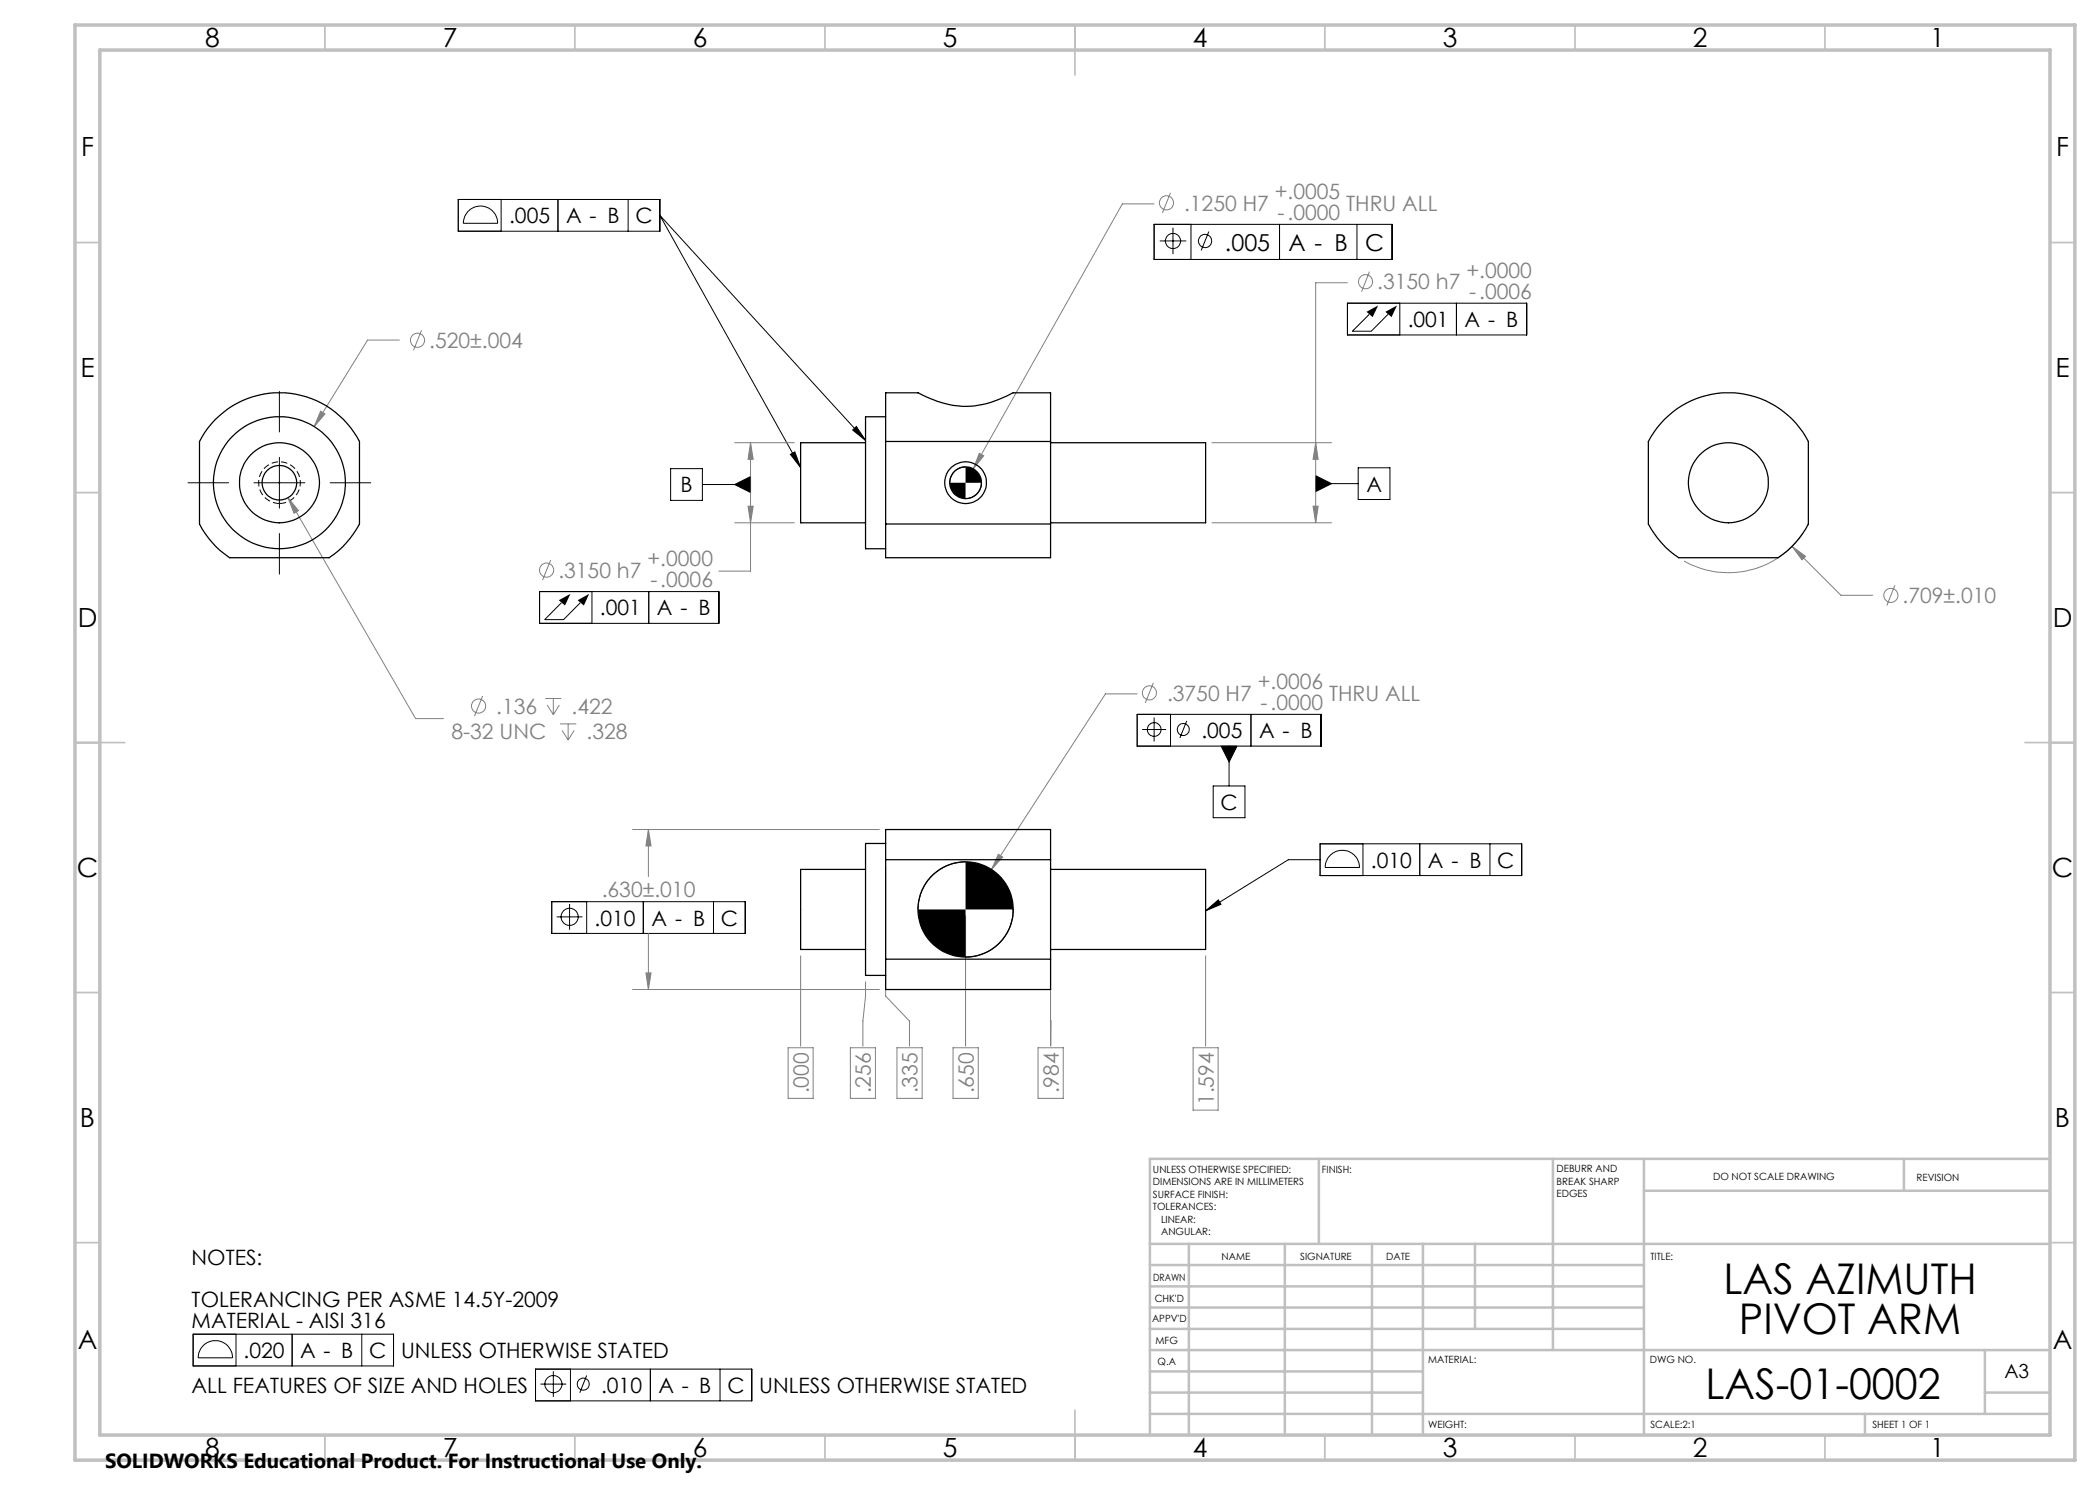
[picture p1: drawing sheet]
<svg xmlns="http://www.w3.org/2000/svg" width="420mm" height="297mm" viewBox="0 0 420 297" stroke-linecap="round" stroke-linejoin="round" font-family="sans-serif">
<g fill="none" stroke="#808080" stroke-width=".2">
<path d="M234.1 38.6l-1.6 4M230.8 40.8h-6.3l-29.8 53M269.5 56.5h-6.4v48.1M273.9 54.3l-1.6 4M79.9 68h-6.4l-10.7 17.3M84.3 66l-1.6 4.1M57.6 99.6l25.5 44.1h5.6M57.6 99.6l2.1 2.5-.9 .6zM64.1 82.2l.9 .6-2.2 2.5zM146.9 88.5h12M150.1 88.5v25.7h-6.3M150.1 88.5l.5 3.4h-1z"/>
<path d="M195.9 90.7l.8 .5-2 2.6zM242.4 88.5h23.9M263.1 88.5l.5 3.4h-1zM110.1 112l-1.6 4M146.9 104.6h12M149.6 101.2h1l-.5 3.4zM242.4 104.6h23.9M262.6 101.2h1l-.5 3.4zM358.4 109.3l9.8 9.8h6.3M358.4 109.3l2.7 2-.7 .7zM360.4 106.9a18.1 18.1 0 0 1-23.6 5.3M379 117l-1.6 4.1"/>
<path d="M96.5 139.2l-1.6 4M109 139.7h3.3M110.7 139.7v3.2M227.4 138.8h-6.3l-22.8 35.1M230.7 136.6l-1.6 4M109.4 141l1.3 1.9M111.9 141l-1.2 1.9M112 144.8h3.3M112.4 146.1l1.2 1.9M113.6 144.8v3.2M114.8 146.1l-1.2 1.9M126.5 165.9h49.4"/>
<path d="M129.7 165.9v9.4M129.7 165.9l.5 3.3h-1zM177.1 173.2v26l4.8 5v5M199.7 170.8l.8 .6-2.2 2.5zM210.1 173.2v36M126.5 197.9h49.4M129.2 194.6h1l-.5 3.3zM129.7 186.7v11.2M160.1 191.2v18M173.1 196.4v2.8l-.5 5v5M193.1 183.2v26M241.1 191.2v18"/>
<path d="M157.6 209.5h5v10.2h-5zM170.1 209.5h5v10.2h-5zM179.4 209.5h5v10.2h-5zM190.6 209.5h5.1v10.2h-5.1zM207.6 209.5h5.1v10.2h-5.1zM238.6 209.5h5v12.5h-5z"/>
<circle cx="233.3" cy="40.6" r="1.41"/>
<circle cx="273.1" cy="56.3" r="1.41"/>
<circle cx="83.5" cy="68.1" r="1.41"/>
<circle cx="109.3" cy="114" r="1.41"/>
<circle cx="378.2" cy="119.1" r="1.41"/>
<circle cx="229.9" cy="138.6" r="1.4"/>
<circle cx="95.7" cy="141.2" r="1.41"/>
</g>
<g fill="none" stroke="#000" stroke-width=".2">
<path d="M91.7 39.9h40.3v6.3h-40.3zM100.2 39.9v6.3M111.6 39.9v6.3M125.6 39.9v6.3M93.6 42.3a3.4 3.4 0 0 1 3.8-.8 3.4 3.4 0 0 1 2.1 3.2h-6.8a3.4 3.4 0 0 1 .9-2.4zM230.8 44.9h47.6v7h-47.6zM232 48.2h5.2M234.6 45.5v5.3M238.2 44.9v7M241.8 46.3l-1.6 3.8M255.9 44.9v7M271.4 44.9v7"/>
<path d="M55.9 78.3v8.1M269.5 60.6h35.8v6.4h-35.8zM273.9 62.9l-3.4 3.3h3.7l3.4-3.3M280 60.6v6.4M291.3 60.6v6.4M37.6 96.6h8.1M50.8 96.6h10.2M55.9 91.5v10.1M66 96.6h8.2M134.1 93.7h6.4v6.4h-6.4zM140.5 96.9h9.6M146.9 96.9l3.2-1.6v3.2z"/>
<path d="M158.1 90.9l.9-.5 1.1 3.1zM170.5 86l.8-.7 1.8 2.8zM173.1 88.1l-41.1-45 28.1 50.4M193.1 93.4a3.2 3.2 0 0 0-3.2 3.2M196.3 96.6a3.1 3.1 0 0 1-3.2 3.1M263.1 96.7h8.5M263.1 95.1l3.2 1.6-3.2 1.6zM271.6 93.6h6.4v6.3h-6.4zM55.9 106.7v8.1M107.9 118.3h35.9v6.4h-35.9zM118.4 118.3v6.4M129.8 118.3v6.4"/>
<path d="M112.3 120.5l-3.4 3.4h3.8l3.4-3.4M227.4 142.9h36.8v6.3h-36.8zM228.4 145.9h4.8M230.8 143.5v4.8M234.1 142.9v6.3M237.3 144.2l-1.3 3.4M242.6 157.2h6.4v6.3h-6.4zM244.2 149.2h3.2l-1.6 3.2zM245.8 149.2v8M250.2 142.9v6.3M193.1 172.4a9.5 9.5 0 0 0-9.5 9.5M264 168.8h40.3v6.3h-40.3z"/>
<path d="M264 171.9h-6.3l-16.6 10.3M266.2 170.9a3.4 3.4 0 0 1 3.7-.6 3.4 3.4 0 0 1 2 3.2h-6.9a3.6 3.6 0 0 1 1.2-2.6zM272.6 168.8v6.3M284 168.8v6.3M298 168.8v6.3M110.3 180.3h38.7v6.4h-38.7zM111.3 183.4h5.2M113.9 180.8v5.1M117.3 180.3v6.4M128.7 180.3v6.4M142.7 180.3v6.4M202.6 181.9a9.5 9.5 0 0 1-9.5 9.5"/>
<path d="M241.1 182.2l2.6-2.2 .5 .9zM38.6 266.8h40.1v6.4h-40.1zM40.6 269.2a3.4 3.4 0 0 1 3.8-.8 3.4 3.4 0 0 1 2.1 3.2h-6.8a3.4 3.4 0 0 1 .9-2.4zM47.2 266.8v6.4M58.4 266.8v6.4M72.4 266.8v6.4M107.1 273.8h43.3v6.4h-43.3zM108.1 276.8h5.1M110.7 274.2v5.2M114.1 273.8v6.4M117.3 275.1l-1.3 3.4M130.1 273.8v6.4"/>
<path d="M144 273.8v6.4"/>
<circle cx="234.6" cy="48.2" r="1.52"/>
<circle cx="241" cy="48.2" r="1.32"/>
<circle cx="230.8" cy="145.9" r="1.38"/>
<circle cx="236.6" cy="145.9" r="1.2"/>
<circle cx="113.9" cy="183.4" r="1.71"/>
<circle cx="110.7" cy="276.8" r="1.71"/>
<circle cx="116.7" cy="276.8" r="1.2"/>
</g>
<g fill="#000">
<path d="M273.3 62.4l1.2 1 1.1-2.3zM277.1 62.4l1.2 1 1.1-2.3z"/>
<path d="M170.5 86l.8-.7 1.8 2.8zM158.1 90.9l.9-.5 1.1 3.1zM263.1 95.1v3.2l3.2-1.6zM146.9 96.9l3.2-1.6v3.2zM189.9 96.6a3.2 3.2 0 0 0 3.2 3.1v-3.1zM193.1 93.4v3.2h3.2a3.1 3.1 0 0 0-3.2-3.2zM241.1 182.2l2.6-2.2 .5 .9zM244.2 149.2l1.6 3.2 1.6-3.2zM183.6 181.9a9.5 9.5 0 0 0 9.5 9.5v-9.5zM193.1 172.4v9.5h9.5a9.5 9.5 0 0 0-9.5-9.5z"/>
<path d="M111.8 120l1.2 1.1 1.1-2.3zM115.5 120l1.3 1.1 1-2.3z"/>
</g>
<path d="M55.9 100.7a4.2 4.2 0 0 1-3.7-6.2 4.2 4.2 0 0 1 7.2-.2 4.2 4.2 0 0 1-3.2 6.4h-.3" fill="none" stroke="#000" stroke-width=".2" stroke-dasharray="1.3 .6" stroke-dashoffset="-.1" stroke-linecap="butt"/>
<g fill="none" stroke="#c0c0c0" stroke-width=".35">
<path d="M65 5v5M115 5v5M165 5v5M215 5v10M265 5v5M315 5v5M365 5v5M15 48.5h5M410 48.5h5M15 98.5h5M410 98.5h5M15 148.5h10"/>
<path d="M405 148.5h10M15 198.5h5M410 198.5h5M15 248.5h5M410 248.5h5M65 287v5M115 287v5M165 287v5M215 282v10M265 287v5M315 287v5M365 287v5"/>
</g>
<g fill="none" stroke="#c0c0c0" stroke-width=".5">
<path d="M263.8 231.8v17M310.6 231.8v38.2M328.8 231.8v55.2M328.8 238.2h81.2M380.8 231.8v6.4M410 231.8h-180v55.2M230 248.8h180M230 257.3h98.8M230 253h98.8M237.8 248.8v38.2M257 248.8v38.2M274.4 248.8v38.2"/>
<path d="M284.6 248.8v38.2M295 248.8v17M230 265.8h98.8M230 261.5h98.8M230 278.5h54.6M230 274.3h54.6M230 270h180M397 278.5h13M397 270v12.8M230 282.8h180M373 282.8v4.2"/>
</g>
<path d="M15 5h400v287h-400zM20 10h390v277h-390z" fill="none" stroke="#c0c0c0" stroke-width=".7"/>
<path d="M262.6 101.2h1l-.5 3.4zM263.1 88.5l.5 3.4h-1zM195.9 90.7l-1.2 3.1 2-2.6zM149.6 101.2h1l-.5 3.4zM150.1 88.5l.5 3.4h-1zM199.7 170.8l-1.4 3.1 2.2-2.5zM129.7 165.9l.5 3.3h-1zM129.2 194.6h1l-.5 3.3zM358.4 109.3l2 2.7 .7-.7zM57.6 99.6l1.2 3.1 .9-.6zM64.1 82.2l-1.3 3.1 2.2-2.5z" fill="#808080"/>
<g fill="none" stroke="#000" stroke-width=".25">
<path d="M43.1 83.9a18 18 0 0 1 28.8 4.4v16.5a18.6 18.6 0 0 1-6.1 6.7h-19.9a18 18 0 0 1-6-6.7v-16.5l1.7-2.8zM55.8 96.5h.1M173.1 88.5h-13v16.1h13M177.1 88.3v-9.7h6.5a22.7 22.7 0 0 0 9.8 2.7 22.1 22.1 0 0 0 9.2-2.7h7.5v9.7M177.1 83.4h-4v26.3h4M177.1 88.3h33M177.1 88.3v16.5M210.1 88.5h31v16.1h-31M210.1 88.3v16.5M332.9 83.9a18 18 0 0 1 28.8 4.4v16.5a18 18 0 0 1-6.1 6.7h-19.9a18.6 18.6 0 0 1-6-6.7v-16.5l1.7-2.8zM177.1 104.8v6.7h33v-6.7M177.1 104.8h33"/>
<path d="M173.1 173.9h-13v16h13M177.1 171.9v-6h33v6M177.1 168.7h-4v26.4h4M177.1 171.9v19.9M177.1 171.9h33M210.1 173.9h31v16h-31M210.1 171.9v19.9M177.1 191.8v6.1h33v-6.1M177.1 191.8h33"/>
<circle cx="55.9" cy="96.5" r="3.5"/>
<circle cx="55.9" cy="96.5" r="13.2"/>
<circle cx="55.9" cy="96.6" r="8"/>
<circle cx="193.1" cy="96.5" r="4.2"/>
<circle cx="193.1" cy="96.6" r="3.2"/>
<circle cx="345.7" cy="96.6" r="8"/>
<circle cx="193.1" cy="181.9" r="9.5"/>
</g>
<g font-size="8.5">
<text x="344.7" y="258.8">LAS AZIMUTH</text>
<text x="347.8" y="266.9">PIVOT ARM</text>
<text x="341.1" y="279.7">LAS-01-0002</text>
</g>
<g font-size="5.3">
<text x="41" y="9.5">8</text>
<text x="88.5" y="9.5">7</text>
<text x="138.5" y="9.5">6</text>
<text x="188.5" y="9.5">5</text>
<text x="238.5" y="9.5">4</text>
<text x="288.5" y="9.5">3</text>
<text x="338.5" y="9.5">2</text>
<text x="386" y="9.5">1</text>
<text x="16.2" y="31.2">F</text>
<text x="411.2" y="31.2">F</text>
<text x="16.1" y="75.5">E</text>
<text x="411.1" y="75.5">E</text>
<text x="15.5" y="125.5">D</text>
<text x="410.5" y="125.5">D</text>
<text x="15.4" y="175.5">C</text>
<text x="410.4" y="175.5">C</text>
<text x="16" y="225.5">B</text>
<text x="411" y="225.5">B</text>
<text x="15.5" y="269.7">A</text>
<text x="410.5" y="269.7">A</text>
<text x="41" y="291.5">8</text>
<text x="88.5" y="291.5">7</text>
<text x="138.5" y="291.5">6</text>
<text x="188.5" y="291.5">5</text>
<text x="238.5" y="291.5">4</text>
<text x="288.5" y="291.5">3</text>
<text x="338.5" y="291.5">2</text>
<text x="386" y="291.5">1</text>
</g>
<g font-size="4.7">
<text x="245" y="50.1">.005</text>
<text x="257.7" y="50.1">A - B</text>
<text x="273" y="50.1">C</text>
</g>
<g font-size="4.2" fill="#808080">
<text x="255" y="39.8">+.0005</text>
<text x="236.8" y="42.1">.1250 H7</text>
<text x="255.5" y="43.9">-.0000</text>
<text x="269.2" y="42.1">THRU ALL</text>
<text x="275.5" y="57.9">.3150 h7</text>
<text x="293.3" y="55.6">+.0000</text>
<text x="293.9" y="59.7">-.0006</text>
<text x="85.8" y="69.6">.520±.004</text>
<text x="129.5" y="113.3">+.0000</text>
<text x="111.7" y="115.6">.3150 h7</text>
<text x="130.1" y="117.4">-.0006</text>
<text x="380.5" y="120.6">.709±.010</text>
<text x="251.5" y="137.8">+.0006</text>
<text x="99.2" y="142.7">.136</text>
<text x="114.3" y="142.7">.422</text>
<text x="233.4" y="140.1">.3750 H7</text>
<text x="252.1" y="141.9">-.0000</text>
<text x="265.8" y="140.1">THRU ALL</text>
<text x="90.3" y="147.8">8-32 UNC</text>
<text x="117.3" y="147.8">.328</text>
<text x="120.3" y="179.4">.630±.010</text>
<text x="161.7" y="218.7" transform="rotate(-90 161.7 218.7)">.000</text>
<text x="174.2" y="218.7" transform="rotate(-90 174.2 218.7)">.256</text>
<text x="183.5" y="218.7" transform="rotate(-90 183.5 218.7)">.335</text>
<text x="194.7" y="218.7" transform="rotate(-90 194.7 218.7)">.650</text>
<text x="211.8" y="218.7" transform="rotate(-90 211.8 218.7)">.984</text>
<text x="242.7" y="221" transform="rotate(-90 242.7 221)">1.594</text>
</g>
<g font-size="4.2">
<text x="101.8" y="44.7">.005</text>
<text x="113.2" y="44.7">A - B</text>
<text x="127.1" y="44.7">C</text>
<text x="281.5" y="65.4">.001</text>
<text x="292.9" y="65.4">A - B</text>
<text x="136.1" y="98.5">B</text>
<text x="273.3" y="98.3">A</text>
<text x="120" y="123.1">.001</text>
<text x="131.4" y="123.1">A - B</text>
<text x="240.3" y="147.6">.005</text>
<text x="251.8" y="147.6">A - B</text>
<text x="244.1" y="162">C</text>
<text x="274.2" y="173.5">.010</text>
<text x="285.6" y="173.5">A - B</text>
<text x="299.4" y="173.5">C</text>
<text x="118.9" y="185.1">.010</text>
<text x="130.3" y="185.1">A - B</text>
<text x="144.2" y="185.1">C</text>
<text x="38.3" y="253">NOTES:</text>
<text x="38.3" y="261.4">TOLERANCING PER ASME 14.5Y-2009</text>
<text x="38.3" y="265.6">MATERIAL - AISI 316</text>
<text x="48.7" y="271.6">.020</text>
<text x="60" y="271.6">A - B</text>
<text x="73.8" y="271.6">C</text>
<text x="80.2" y="271.6">UNLESS OTHERWISE STATED</text>
<text x="38.3" y="278.6">ALL FEATURES OF SIZE AND HOLES</text>
<text x="120.2" y="278.6">.010</text>
<text x="131.7" y="278.6">A - B</text>
<text x="145.5" y="278.6">C</text>
<text x="151.9" y="278.6">UNLESS OTHERWISE STATED</text>
</g>
<text font-size="4.1" x="21" y="293.7">SOLIDWORKS Educational Product. For Instructional Use Only.</text>
<text font-size="3.9" x="400.9" y="275.5">A3</text>
<g font-size="2">
<text x="230.6" y="234.6">UNLESS OTHERWISE SPECIFIED:</text>
<text x="230.6" y="237.1">DIMENSIONS ARE IN MILLIMETERS</text>
<text x="230.6" y="239.6">SURFACE FINISH:</text>
<text x="264.4" y="234.6">FINISH:</text>
<text x="311.3" y="234.5">DEBURR AND</text>
<text x="311.3" y="237">BREAK SHARP</text>
<text x="311.3" y="239.5">EDGES</text>
<text x="342.6" y="236">DO NOT SCALE DRAWING</text>
<text x="383.3" y="236.2">REVISION</text>
<text x="230.6" y="242.1">TOLERANCES:</text>
<text x="232.2" y="244.6">LINEAR:</text>
<text x="232.2" y="247.1">ANGULAR:</text>
<text x="244.3" y="252">NAME</text>
<text x="260" y="251.9">SIGNATURE</text>
<text x="277.2" y="251.9">DATE</text>
<text x="330.1" y="251.9">TITLE:</text>
<text x="230.6" y="256.1">DRAWN</text>
<text x="230.9" y="260.3">CHK'D</text>
<text x="230.4" y="264.4">APPV'D</text>
<text x="231.1" y="268.8">MFG</text>
<text x="231.5" y="273">Q.A</text>
<text x="285.6" y="272.5">MATERIAL:</text>
<text x="330" y="272.5">DWG NO.</text>
<text x="285.6" y="285.5">WEIGHT:</text>
<text x="330.1" y="285.6">SCALE:2:1</text>
<text x="374.5" y="285.6">SHEET 1 OF 1</text>
</g>
</svg>
